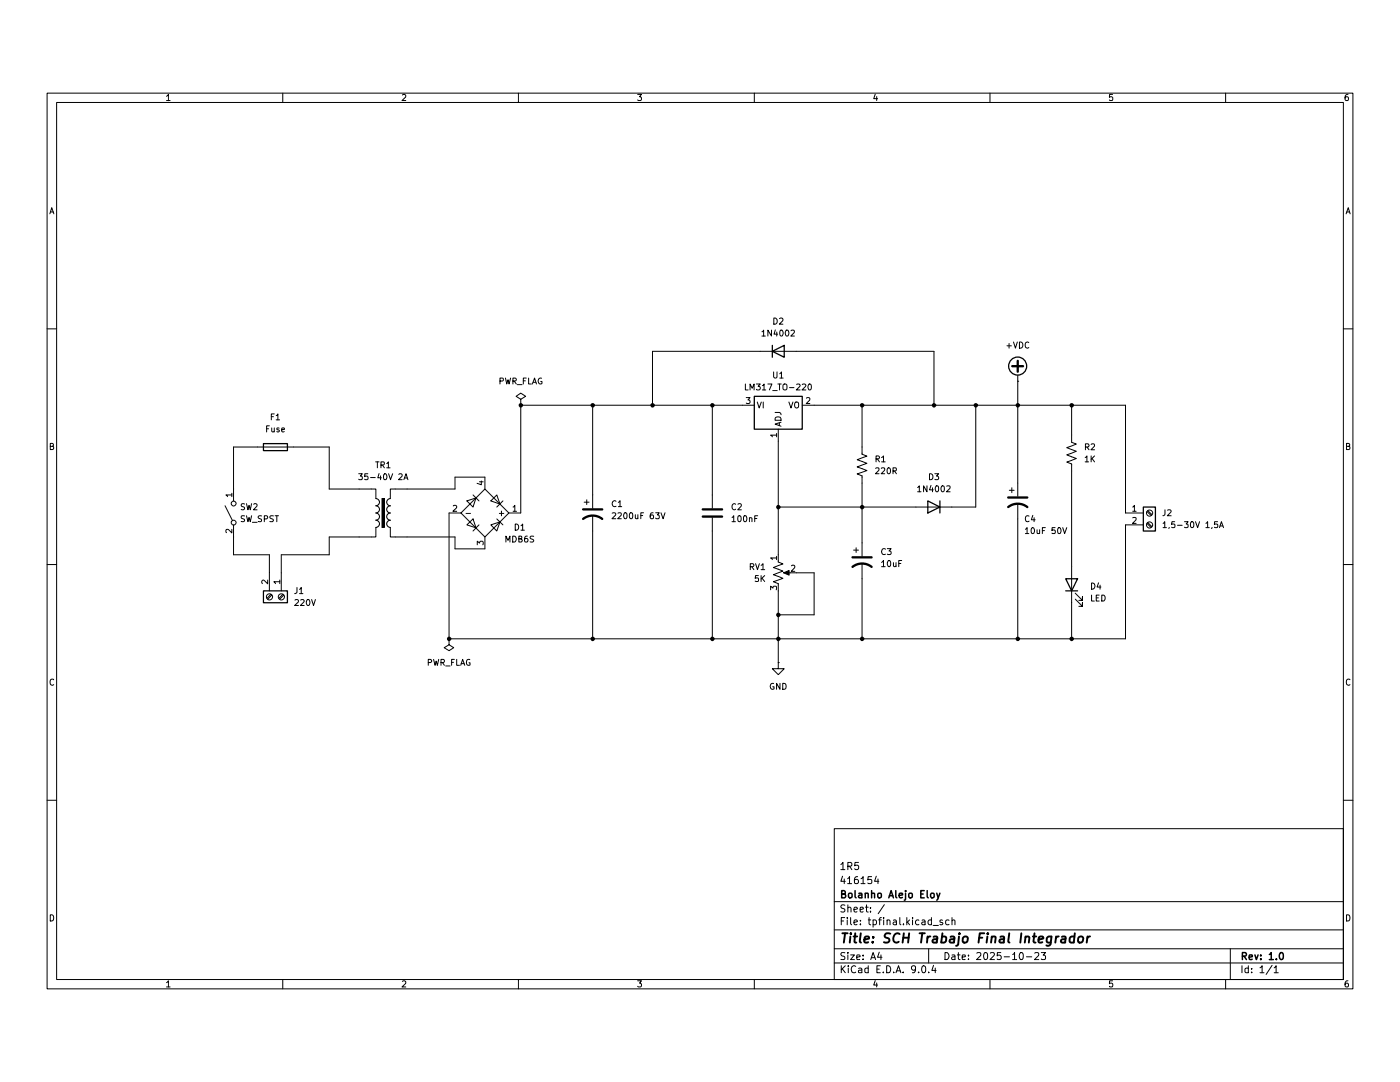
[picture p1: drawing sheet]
(kicad_sch
 (version 20250114)
 (generator "eeschema")
 (generator_version "9.0")
 (paper "A4")
 (title_block
  (title "SCH Trabajo Final Integrador")
  (date "2025-10-23")
  (rev "1.0")
  (company "Bolanho Alejo Eloy")
  (comment 1 "416154")
  (comment 2 "1R5"))
 (lib_symbols
  (symbol "Connector:Screw_Terminal_01x02"
   (pin_names
    (offset 1.016) (hide yes)) (exclude_from_sim no) (in_bom yes) (on_board yes)
   (property "Reference" "J" (at 0 2.54 0) (effects (font (size 1.27 1.27))))
   (property "Value" "Screw_Terminal_01x02" (at 0 -5.08 0) (effects (font (size 1.27 1.27))))
   (property "Footprint" "" (at 0 0 0) (effects (font (size 1.27 1.27)) (hide yes)))
   (property "Datasheet" "~" (at 0 0 0) (effects (font (size 1.27 1.27)) (hide yes)))
   (property "Description" "Generic screw terminal, single row, 01x02, script generated (kicad-library-utils/schlib/autogen/connector/)" (at 0 0 0) (effects (font (size 1.27 1.27)) (hide yes)))
   (symbol "Screw_Terminal_01x02_1_1"
    (rectangle (start -1.27 1.27) (end 1.27 -3.81) (stroke (width 0.254) (type default)) (fill (type background)))
    (polyline (pts (xy -0.5334 0.3302) (xy 0.3302 -0.508)) (stroke (width 0.1524) (type default)) (fill (type none)))
    (polyline (pts (xy -0.5334 -2.2098) (xy 0.3302 -3.048)) (stroke (width 0.1524) (type default)) (fill (type none)))
    (polyline (pts (xy -0.3556 0.508) (xy 0.508 -0.3302)) (stroke (width 0.1524) (type default)) (fill (type none)))
    (polyline (pts (xy -0.3556 -2.032) (xy 0.508 -2.8702)) (stroke (width 0.1524) (type default)) (fill (type none)))
    (circle (center 0 0) (radius 0.635) (stroke (width 0.1524) (type default)) (fill (type none)))
    (circle (center 0 -2.54) (radius 0.635) (stroke (width 0.1524) (type default)) (fill (type none)))
    (pin passive line (at -5.08 0 0) (length 3.81) (name "Pin_1" (effects (font (size 1.27 1.27)))) (number "1" (effects (font (size 1.27 1.27)))))
    (pin passive line (at -5.08 -2.54 0) (length 3.81) (name "Pin_2" (effects (font (size 1.27 1.27)))) (number "2" (effects (font (size 1.27 1.27))))))
   (embedded_fonts no))
  (symbol "Device:C"
   (pin_numbers (hide yes))
   (pin_names
    (offset 0.254)) (exclude_from_sim no) (in_bom yes) (on_board yes)
   (property "Reference" "C" (at 0.635 2.54 0) (effects (font (size 1.27 1.27)) (justify left)))
   (property "Value" "C" (at 0.635 -2.54 0) (effects (font (size 1.27 1.27)) (justify left)))
   (property "Footprint" "" (at 0.9652 -3.81 0) (effects (font (size 1.27 1.27)) (hide yes)))
   (property "Datasheet" "~" (at 0 0 0) (effects (font (size 1.27 1.27)) (hide yes)))
   (property "Description" "Unpolarized capacitor" (at 0 0 0) (effects (font (size 1.27 1.27)) (hide yes)))
   (symbol "C_0_1"
    (polyline (pts (xy -2.032 0.762) (xy 2.032 0.762)) (stroke (width 0.508) (type default)) (fill (type none)))
    (polyline (pts (xy -2.032 -0.762) (xy 2.032 -0.762)) (stroke (width 0.508) (type default)) (fill (type none))))
   (symbol "C_1_1"
    (pin passive line (at 0 3.81 270) (length 2.794) (name "~" (effects (font (size 1.27 1.27)))) (number "1" (effects (font (size 1.27 1.27)))))
    (pin passive line (at 0 -3.81 90) (length 2.794) (name "~" (effects (font (size 1.27 1.27)))) (number "2" (effects (font (size 1.27 1.27))))))
   (embedded_fonts no))
  (symbol "Device:C_Polarized_US"
   (pin_numbers (hide yes))
   (pin_names
    (offset 0.254) (hide yes)) (exclude_from_sim no) (in_bom yes) (on_board yes)
   (property "Reference" "C" (at 0.635 2.54 0) (effects (font (size 1.27 1.27)) (justify left)))
   (property "Value" "C_Polarized_US" (at 0.635 -2.54 0) (effects (font (size 1.27 1.27)) (justify left)))
   (property "Footprint" "" (at 0 0 0) (effects (font (size 1.27 1.27)) (hide yes)))
   (property "Datasheet" "~" (at 0 0 0) (effects (font (size 1.27 1.27)) (hide yes)))
   (property "Description" "Polarized capacitor, US symbol" (at 0 0 0) (effects (font (size 1.27 1.27)) (hide yes)))
   (symbol "C_Polarized_US_0_1"
    (polyline (pts (xy -2.032 0.762) (xy 2.032 0.762)) (stroke (width 0.508) (type default)) (fill (type none)))
    (polyline (pts (xy -1.778 2.286) (xy -0.762 2.286)) (stroke (width 0) (type default)) (fill (type none)))
    (polyline (pts (xy -1.27 1.778) (xy -1.27 2.794)) (stroke (width 0) (type default)) (fill (type none)))
    (arc (start -2.032 -1.27) (mid 0 -0.5572) (end 2.032 -1.27) (stroke (width 0.508) (type default)) (fill (type none))))
   (symbol "C_Polarized_US_1_1"
    (pin passive line (at 0 3.81 270) (length 2.794) (name "~" (effects (font (size 1.27 1.27)))) (number "1" (effects (font (size 1.27 1.27)))))
    (pin passive line (at 0 -3.81 90) (length 3.302) (name "~" (effects (font (size 1.27 1.27)))) (number "2" (effects (font (size 1.27 1.27))))))
   (embedded_fonts no))
  (symbol "Device:Fuse"
   (pin_numbers (hide yes))
   (pin_names
    (offset 0)) (exclude_from_sim no) (in_bom yes) (on_board yes)
   (property "Reference" "F" (at 2.032 0 90) (effects (font (size 1.27 1.27))))
   (property "Value" "Fuse" (at -1.905 0 90) (effects (font (size 1.27 1.27))))
   (property "Footprint" "" (at -1.778 0 90) (effects (font (size 1.27 1.27)) (hide yes)))
   (property "Datasheet" "~" (at 0 0 0) (effects (font (size 1.27 1.27)) (hide yes)))
   (property "Description" "Fuse" (at 0 0 0) (effects (font (size 1.27 1.27)) (hide yes)))
   (symbol "Fuse_0_1"
    (rectangle (start -0.762 -2.54) (end 0.762 2.54) (stroke (width 0.254) (type default)) (fill (type none)))
    (polyline (pts (xy 0 2.54) (xy 0 -2.54)) (stroke (width 0) (type default)) (fill (type none))))
   (symbol "Fuse_1_1"
    (pin passive line (at 0 3.81 270) (length 1.27) (name "~" (effects (font (size 1.27 1.27)))) (number "1" (effects (font (size 1.27 1.27)))))
    (pin passive line (at 0 -3.81 90) (length 1.27) (name "~" (effects (font (size 1.27 1.27)))) (number "2" (effects (font (size 1.27 1.27))))))
   (embedded_fonts no))
  (symbol "Device:LED"
   (pin_numbers (hide yes))
   (pin_names
    (offset 1.016) (hide yes)) (exclude_from_sim no) (in_bom yes) (on_board yes)
   (property "Reference" "D" (at 0 2.54 0) (effects (font (size 1.27 1.27))))
   (property "Value" "LED" (at 0 -2.54 0) (effects (font (size 1.27 1.27))))
   (property "Footprint" "" (at 0 0 0) (effects (font (size 1.27 1.27)) (hide yes)))
   (property "Datasheet" "~" (at 0 0 0) (effects (font (size 1.27 1.27)) (hide yes)))
   (property "Description" "Light emitting diode" (at 0 0 0) (effects (font (size 1.27 1.27)) (hide yes)))
   (property "Sim.Pins" "1=K 2=A" (at 0 0 0) (effects (font (size 1.27 1.27)) (hide yes)))
   (symbol "LED_0_1"
    (polyline (pts (xy -3.048 -0.762) (xy -4.572 -2.286) (xy -3.81 -2.286) (xy -4.572 -2.286) (xy -4.572 -1.524)) (stroke (width 0) (type default)) (fill (type none)))
    (polyline (pts (xy -1.778 -0.762) (xy -3.302 -2.286) (xy -2.54 -2.286) (xy -3.302 -2.286) (xy -3.302 -1.524)) (stroke (width 0) (type default)) (fill (type none)))
    (polyline (pts (xy -1.27 0) (xy 1.27 0)) (stroke (width 0) (type default)) (fill (type none)))
    (polyline (pts (xy -1.27 -1.27) (xy -1.27 1.27)) (stroke (width 0.254) (type default)) (fill (type none)))
    (polyline (pts (xy 1.27 -1.27) (xy 1.27 1.27) (xy -1.27 0) (xy 1.27 -1.27)) (stroke (width 0.254) (type default)) (fill (type none))))
   (symbol "LED_1_1"
    (pin passive line (at -3.81 0 0) (length 2.54) (name "K" (effects (font (size 1.27 1.27)))) (number "1" (effects (font (size 1.27 1.27)))))
    (pin passive line (at 3.81 0 180) (length 2.54) (name "A" (effects (font (size 1.27 1.27)))) (number "2" (effects (font (size 1.27 1.27))))))
   (embedded_fonts no))
  (symbol "Device:R_Potentiometer_US"
   (pin_names
    (offset 1.016) (hide yes)) (exclude_from_sim no) (in_bom yes) (on_board yes)
   (property "Reference" "RV" (at -4.445 0 90) (effects (font (size 1.27 1.27))))
   (property "Value" "R_Potentiometer_US" (at -2.54 0 90) (effects (font (size 1.27 1.27))))
   (property "Footprint" "" (at 0 0 0) (effects (font (size 1.27 1.27)) (hide yes)))
   (property "Datasheet" "~" (at 0 0 0) (effects (font (size 1.27 1.27)) (hide yes)))
   (property "Description" "Potentiometer, US symbol" (at 0 0 0) (effects (font (size 1.27 1.27)) (hide yes)))
   (symbol "R_Potentiometer_US_0_1"
    (polyline (pts (xy 0 2.54) (xy 0 2.286)) (stroke (width 0) (type default)) (fill (type none)))
    (polyline (pts (xy 0 2.286) (xy 1.016 1.905) (xy 0 1.524) (xy -1.016 1.143) (xy 0 0.762)) (stroke (width 0) (type default)) (fill (type none)))
    (polyline (pts (xy 0 0.762) (xy 1.016 0.381) (xy 0 0) (xy -1.016 -0.381) (xy 0 -0.762)) (stroke (width 0) (type default)) (fill (type none)))
    (polyline (pts (xy 0 -0.762) (xy 1.016 -1.143) (xy 0 -1.524) (xy -1.016 -1.905) (xy 0 -2.286)) (stroke (width 0) (type default)) (fill (type none)))
    (polyline (pts (xy 0 -2.286) (xy 0 -2.54)) (stroke (width 0) (type default)) (fill (type none)))
    (polyline (pts (xy 1.143 0) (xy 2.286 0.508) (xy 2.286 -0.508) (xy 1.143 0)) (stroke (width 0) (type default)) (fill (type outline)))
    (polyline (pts (xy 2.54 0) (xy 1.524 0)) (stroke (width 0) (type default)) (fill (type none))))
   (symbol "R_Potentiometer_US_1_1"
    (pin passive line (at 0 3.81 270) (length 1.27) (name "1" (effects (font (size 1.27 1.27)))) (number "1" (effects (font (size 1.27 1.27)))))
    (pin passive line (at 0 -3.81 90) (length 1.27) (name "3" (effects (font (size 1.27 1.27)))) (number "3" (effects (font (size 1.27 1.27)))))
    (pin passive line (at 3.81 0 180) (length 1.27) (name "2" (effects (font (size 1.27 1.27)))) (number "2" (effects (font (size 1.27 1.27))))))
   (embedded_fonts no))
  (symbol "Device:R_US"
   (pin_numbers (hide yes))
   (pin_names
    (offset 0)) (exclude_from_sim no) (in_bom yes) (on_board yes)
   (property "Reference" "R" (at 2.54 0 90) (effects (font (size 1.27 1.27))))
   (property "Value" "R_US" (at -2.54 0 90) (effects (font (size 1.27 1.27))))
   (property "Footprint" "" (at 1.016 -0.254 90) (effects (font (size 1.27 1.27)) (hide yes)))
   (property "Datasheet" "~" (at 0 0 0) (effects (font (size 1.27 1.27)) (hide yes)))
   (property "Description" "Resistor, US symbol" (at 0 0 0) (effects (font (size 1.27 1.27)) (hide yes)))
   (symbol "R_US_0_1"
    (polyline (pts (xy 0 2.286) (xy 0 2.54)) (stroke (width 0) (type default)) (fill (type none)))
    (polyline (pts (xy 0 2.286) (xy 1.016 1.905) (xy 0 1.524) (xy -1.016 1.143) (xy 0 0.762)) (stroke (width 0) (type default)) (fill (type none)))
    (polyline (pts (xy 0 0.762) (xy 1.016 0.381) (xy 0 0) (xy -1.016 -0.381) (xy 0 -0.762)) (stroke (width 0) (type default)) (fill (type none)))
    (polyline (pts (xy 0 -0.762) (xy 1.016 -1.143) (xy 0 -1.524) (xy -1.016 -1.905) (xy 0 -2.286)) (stroke (width 0) (type default)) (fill (type none)))
    (polyline (pts (xy 0 -2.286) (xy 0 -2.54)) (stroke (width 0) (type default)) (fill (type none))))
   (symbol "R_US_1_1"
    (pin passive line (at 0 3.81 270) (length 1.27) (name "~" (effects (font (size 1.27 1.27)))) (number "1" (effects (font (size 1.27 1.27)))))
    (pin passive line (at 0 -3.81 90) (length 1.27) (name "~" (effects (font (size 1.27 1.27)))) (number "2" (effects (font (size 1.27 1.27))))))
   (embedded_fonts no))
  (symbol "Diode:1N4002"
   (pin_numbers (hide yes))
   (pin_names (hide yes)) (exclude_from_sim no) (in_bom yes) (on_board yes)
   (property "Reference" "D" (at 0 2.54 0) (effects (font (size 1.27 1.27))))
   (property "Value" "1N4002" (at 0 -2.54 0) (effects (font (size 1.27 1.27))))
   (property "Footprint" "Diode_THT:D_DO-41_SOD81_P10.16mm_Horizontal" (at 0 -4.445 0) (effects (font (size 1.27 1.27)) (hide yes)))
   (property "Datasheet" "http://www.vishay.com/docs/88503/1n4001.pdf" (at 0 0 0) (effects (font (size 1.27 1.27)) (hide yes)))
   (property "Description" "100V 1A General Purpose Rectifier Diode, DO-41" (at 0 0 0) (effects (font (size 1.27 1.27)) (hide yes)))
   (property "Sim.Device" "D" (at 0 0 0) (effects (font (size 1.27 1.27)) (hide yes)))
   (property "Sim.Pins" "1=K 2=A" (at 0 0 0) (effects (font (size 1.27 1.27)) (hide yes)))
   (symbol "1N4002_0_1"
    (polyline (pts (xy -1.27 1.27) (xy -1.27 -1.27)) (stroke (width 0.254) (type default)) (fill (type none)))
    (polyline (pts (xy 1.27 1.27) (xy 1.27 -1.27) (xy -1.27 0) (xy 1.27 1.27)) (stroke (width 0.254) (type default)) (fill (type none)))
    (polyline (pts (xy 1.27 0) (xy -1.27 0)) (stroke (width 0) (type default)) (fill (type none))))
   (symbol "1N4002_1_1"
    (pin passive line (at -3.81 0 0) (length 2.54) (name "K" (effects (font (size 1.27 1.27)))) (number "1" (effects (font (size 1.27 1.27)))))
    (pin passive line (at 3.81 0 180) (length 2.54) (name "A" (effects (font (size 1.27 1.27)))) (number "2" (effects (font (size 1.27 1.27))))))
   (embedded_fonts no))
  (symbol "Diode_Bridge:MDB6S" (exclude_from_sim no) (in_bom yes) (on_board yes)
   (property "Reference" "D" (at 3.81 6.35 0) (effects (font (size 1.27 1.27))))
   (property "Value" "MDB6S" (at 6.35 3.81 0) (effects (font (size 1.27 1.27))))
   (property "Footprint" "Package_SO:TSSOP-4_4.4x5mm_P4mm" (at 0 0 0) (effects (font (size 1.27 1.27)) (hide yes)))
   (property "Datasheet" "https://www.onsemi.com/pub/Collateral/MDB8S-D.PDF" (at 0 0 0) (effects (font (size 1.27 1.27)) (hide yes)))
   (property "Description" "Single-Phase Bridge Rectifier, 420V Vrms, 1A If, TSSOP-4" (at 0 0 0) (effects (font (size 1.27 1.27)) (hide yes)))
   (symbol "MDB6S_1_1"
    (polyline (pts (xy -5.08 0) (xy 0 -5.08) (xy 5.08 0) (xy 0 5.08) (xy -5.08 0)) (stroke (width 0) (type default)) (fill (type none)))
    (polyline (pts (xy -3.81 2.54) (xy -2.54 1.27) (xy -1.905 3.175) (xy -3.81 2.54)) (stroke (width 0) (type default)) (fill (type none)))
    (polyline (pts (xy -2.54 3.81) (xy -1.27 2.54)) (stroke (width 0) (type default)) (fill (type none)))
    (polyline (pts (xy -2.54 -1.27) (xy -3.81 -2.54) (xy -1.905 -3.175) (xy -2.54 -1.27)) (stroke (width 0) (type default)) (fill (type none)))
    (polyline (pts (xy -1.27 -2.54) (xy -2.54 -3.81)) (stroke (width 0) (type default)) (fill (type none)))
    (polyline (pts (xy 1.27 2.54) (xy 2.54 3.81) (xy 3.175 1.905) (xy 1.27 2.54)) (stroke (width 0) (type default)) (fill (type none)))
    (polyline (pts (xy 2.54 1.27) (xy 3.81 2.54)) (stroke (width 0) (type default)) (fill (type none)))
    (polyline (pts (xy 2.54 -1.27) (xy 3.81 -2.54)) (stroke (width 0) (type default)) (fill (type none)))
    (polyline (pts (xy 3.175 -1.905) (xy 1.27 -2.54) (xy 2.54 -3.81) (xy 3.175 -1.905)) (stroke (width 0) (type default)) (fill (type none)))
    (pin passive line (at -7.62 0 0) (length 2.54) (name "-" (effects (font (size 1.27 1.27)))) (number "2" (effects (font (size 1.27 1.27)))))
    (pin passive line (at 0 7.62 270) (length 2.54) (name "~" (effects (font (size 1.27 1.27)))) (number "4" (effects (font (size 1.27 1.27)))))
    (pin passive line (at 0 -7.62 90) (length 2.54) (name "~" (effects (font (size 1.27 1.27)))) (number "3" (effects (font (size 1.27 1.27)))))
    (pin passive line (at 7.62 0 180) (length 2.54) (name "+" (effects (font (size 1.27 1.27)))) (number "1" (effects (font (size 1.27 1.27))))))
   (embedded_fonts no))
  (symbol "Regulator_Linear:LM317_TO-220"
   (pin_names
    (offset 0.254)) (exclude_from_sim no) (in_bom yes) (on_board yes)
   (property "Reference" "U" (at -3.81 3.175 0) (effects (font (size 1.27 1.27))))
   (property "Value" "LM317_TO-220" (at 0 3.175 0) (effects (font (size 1.27 1.27)) (justify left)))
   (property "Footprint" "Package_TO_SOT_THT:TO-220-3_Vertical" (at 0 6.35 0) (effects (font (size 1.27 1.27)
    (italic yes)) (hide yes)))
   (property "Datasheet" "http://www.ti.com/lit/ds/symlink/lm317.pdf" (at 0 0 0) (effects (font (size 1.27 1.27)) (hide yes)))
   (property "Description" "1.5A 35V Adjustable Linear Regulator, TO-220" (at 0 0 0) (effects (font (size 1.27 1.27)) (hide yes)))
   (symbol "LM317_TO-220_0_1"
    (rectangle (start -5.08 1.905) (end 5.08 -5.08) (stroke (width 0.254) (type default)) (fill (type background))))
   (symbol "LM317_TO-220_1_1"
    (pin power_in line (at -7.62 0 0) (length 2.54) (name "VI" (effects (font (size 1.27 1.27)))) (number "3" (effects (font (size 1.27 1.27)))))
    (pin input line (at 0 -7.62 90) (length 2.54) (name "ADJ" (effects (font (size 1.27 1.27)))) (number "1" (effects (font (size 1.27 1.27)))))
    (pin power_out line (at 7.62 0 180) (length 2.54) (name "VO" (effects (font (size 1.27 1.27)))) (number "2" (effects (font (size 1.27 1.27))))))
   (embedded_fonts no))
  (symbol "Switch:SW_SPST"
   (pin_names
    (offset 0) (hide yes)) (exclude_from_sim no) (in_bom yes) (on_board yes)
   (property "Reference" "SW2" (at 1.2701 -1.27 90) (effects (font (size 1.27 1.27)) (justify right)))
   (property "Value" "SW_SPST" (at -1.2699 -1.27 90) (effects (font (size 1.27 1.27)) (justify right)))
   (property "Footprint" "Button_Switch_THT:SW_E-Switch_EG1224_SPDT_Angled" (at 0 0 0) (effects (font (size 1.27 1.27)) (hide yes)))
   (property "Datasheet" "~" (at 0 0 0) (effects (font (size 1.27 1.27)) (hide yes)))
   (property "Description" "Single Pole Single Throw (SPST) switch" (at 0 0 0) (effects (font (size 1.27 1.27)) (hide yes)))
   (symbol "SW_SPST_0_0"
    (circle (center -2.032 0) (radius 0.508) (stroke (width 0) (type default)) (fill (type none)))
    (polyline (pts (xy -1.524 0.254) (xy 1.524 1.778)) (stroke (width 0) (type default)) (fill (type none)))
    (circle (center 2.032 0) (radius 0.508) (stroke (width 0) (type default)) (fill (type none))))
   (symbol "SW_SPST_1_1"
    (pin passive line (at -5.08 0 0) (length 2.54) (name "A" (effects (font (size 1.27 1.27)))) (number "2" (effects (font (size 1.27 1.27)))))
    (pin passive line (at 5.08 0 180) (length 2.54) (name "B" (effects (font (size 1.27 1.27)))) (number "1" (effects (font (size 1.27 1.27))))))
   (embedded_fonts no))
  (symbol "Transformer:TRANSF1"
   (pin_numbers (hide yes))
   (pin_names
    (offset 0)) (exclude_from_sim no) (in_bom yes) (on_board yes)
   (property "Reference" "TR1" (at 0 10.16 0) (effects (font (size 1.27 1.27))))
   (property "Value" "35-40V 2A" (at 0 7.62 0) (effects (font (size 1.27 1.27))))
   (property "Footprint" "Transformer_THT:Transformer_Breve_TEZ-35x42" (at 0 0 0) (effects (font (size 1.27 1.27)) (hide yes)))
   (property "Datasheet" "" (at 0 0 0) (effects (font (size 1.27 1.27)) (hide yes)))
   (property "Description" "" (at 0 0 0) (effects (font (size 1.27 1.27)) (hide yes)))
   (symbol "TRANSF1_0_1"
    (polyline (pts (xy -2.54 5.08) (xy -1.524 5.08) (xy -1.524 3.048)) (stroke (width 0.1524) (type default)) (fill (type none)))
    (arc (start -1.524 3.048) (mid -0.7653 2.286) (end -1.524 1.524) (stroke (width 0.2032) (type default)) (fill (type none)))
    (arc (start -1.524 1.524) (mid -0.7653 0.762) (end -1.524 0) (stroke (width 0.2032) (type default)) (fill (type none)))
    (arc (start -1.524 0) (mid -0.7653 -0.762) (end -1.524 -1.524) (stroke (width 0.2032) (type default)) (fill (type none)))
    (arc (start -1.524 -1.524) (mid -0.7653 -2.286) (end -1.524 -3.048) (stroke (width 0.2032) (type default)) (fill (type none)))
    (polyline (pts (xy -1.524 -3.048) (xy -1.524 -5.08) (xy -2.54 -5.08)) (stroke (width 0.1524) (type default)) (fill (type none)))
    (rectangle (start -0.254 3.048) (end 0.254 -3.048) (stroke (width 0.0254) (type default)) (fill (type outline)))
    (polyline (pts (xy 1.524 3.048) (xy 1.524 5.08) (xy 2.54 5.08)) (stroke (width 0.1524) (type default)) (fill (type none)))
    (arc (start 1.524 1.524) (mid 0.7653 2.286) (end 1.524 3.048) (stroke (width 0.2032) (type default)) (fill (type none)))
    (arc (start 1.524 0) (mid 0.7653 0.762) (end 1.524 1.524) (stroke (width 0.2032) (type default)) (fill (type none)))
    (arc (start 1.524 -1.524) (mid 0.7653 -0.762) (end 1.524 0) (stroke (width 0.2032) (type default)) (fill (type none)))
    (arc (start 1.524 -3.048) (mid 0.7653 -2.286) (end 1.524 -1.524) (stroke (width 0.2032) (type default)) (fill (type none)))
    (polyline (pts (xy 2.54 -5.08) (xy 1.524 -5.08) (xy 1.524 -3.048)) (stroke (width 0.1524) (type default)) (fill (type none))))
   (symbol "TRANSF1_1_1"
    (pin passive line (at -5.08 5.08 0) (length 2.54) (name "~" (effects (font (size 1.27 1.27)))) (number "1" (effects (font (size 1.27 1.27)))))
    (pin passive line (at -5.08 -5.08 0) (length 2.54) (name "~" (effects (font (size 1.27 1.27)))) (number "2" (effects (font (size 1.27 1.27)))))
    (pin passive line (at 5.08 5.08 180) (length 2.54) (name "~" (effects (font (size 1.27 1.27)))) (number "4" (effects (font (size 1.27 1.27)))))
    (pin passive line (at 5.08 -5.08 180) (length 2.54) (name "~" (effects (font (size 1.27 1.27)))) (number "5" (effects (font (size 1.27 1.27))))))
   (embedded_fonts no))
  (symbol "power:+VDC"
   (power)
   (pin_numbers (hide yes))
   (pin_names
    (offset 0) (hide yes)) (exclude_from_sim no) (in_bom yes) (on_board yes)
   (property "Reference" "#PWR" (at 0 -2.54 0) (effects (font (size 1.27 1.27)) (hide yes)))
   (property "Value" "+VDC" (at 0 6.35 0) (effects (font (size 1.27 1.27))))
   (property "Footprint" "" (at 0 0 0) (effects (font (size 1.27 1.27)) (hide yes)))
   (property "Datasheet" "" (at 0 0 0) (effects (font (size 1.27 1.27)) (hide yes)))
   (property "Description" "Power symbol creates a global label with name \"+VDC\"" (at 0 0 0) (effects (font (size 1.27 1.27)) (hide yes)))
   (symbol "+VDC_0_1"
    (polyline (pts (xy -1.143 3.175) (xy 1.143 3.175)) (stroke (width 0.508) (type default)) (fill (type none)))
    (circle (center 0 3.175) (radius 1.905) (stroke (width 0.254) (type default)) (fill (type none)))
    (polyline (pts (xy 0 2.032) (xy 0 4.318)) (stroke (width 0.508) (type default)) (fill (type none)))
    (polyline (pts (xy 0 0) (xy 0 1.27)) (stroke (width 0) (type default)) (fill (type none))))
   (symbol "+VDC_1_1"
    (pin power_in line (at 0 0 90) (length 0) (name "~" (effects (font (size 1.27 1.27)))) (number "1" (effects (font (size 1.27 1.27))))))
   (embedded_fonts no))
  (symbol "power:GND"
   (power)
   (pin_numbers (hide yes))
   (pin_names
    (offset 0) (hide yes)) (exclude_from_sim no) (in_bom yes) (on_board yes)
   (property "Reference" "#PWR" (at 0 -6.35 0) (effects (font (size 1.27 1.27)) (hide yes)))
   (property "Value" "GND" (at 0 -3.81 0) (effects (font (size 1.27 1.27))))
   (property "Footprint" "" (at 0 0 0) (effects (font (size 1.27 1.27)) (hide yes)))
   (property "Datasheet" "" (at 0 0 0) (effects (font (size 1.27 1.27)) (hide yes)))
   (property "Description" "Power symbol creates a global label with name \"GND\" , ground" (at 0 0 0) (effects (font (size 1.27 1.27)) (hide yes)))
   (symbol "GND_0_1"
    (polyline (pts (xy 0 0) (xy 0 -1.27) (xy 1.27 -1.27) (xy 0 -2.54) (xy -1.27 -1.27) (xy 0 -1.27)) (stroke (width 0) (type default)) (fill (type none))))
   (symbol "GND_1_1"
    (pin power_in line (at 0 0 270) (length 0) (name "~" (effects (font (size 1.27 1.27)))) (number "1" (effects (font (size 1.27 1.27))))))
   (embedded_fonts no))
  (symbol "power:PWR_FLAG"
   (power)
   (pin_numbers (hide yes))
   (pin_names
    (offset 0) (hide yes)) (exclude_from_sim no) (in_bom yes) (on_board yes)
   (property "Reference" "#FLG" (at 0 1.905 0) (effects (font (size 1.27 1.27)) (hide yes)))
   (property "Value" "PWR_FLAG" (at 0 3.81 0) (effects (font (size 1.27 1.27))))
   (property "Footprint" "" (at 0 0 0) (effects (font (size 1.27 1.27)) (hide yes)))
   (property "Datasheet" "~" (at 0 0 0) (effects (font (size 1.27 1.27)) (hide yes)))
   (property "Description" "Special symbol for telling ERC where power comes from" (at 0 0 0) (effects (font (size 1.27 1.27)) (hide yes)))
   (symbol "PWR_FLAG_0_0"
    (pin power_out line (at 0 0 90) (length 0) (name "~" (effects (font (size 1.27 1.27)))) (number "1" (effects (font (size 1.27 1.27))))))
   (symbol "PWR_FLAG_0_1"
    (polyline (pts (xy 0 0) (xy 0 1.27) (xy -1.016 1.905) (xy 0 2.54) (xy 1.016 1.905) (xy 0 1.27)) (stroke (width 0) (type default)) (fill (type none))))
   (embedded_fonts no)))
 (junction
  (at 125.73 76.2)
  (diameter 0)
  (color 0 0 0 0))
 (junction
  (at 182.88 125.73)
  (diameter 0)
  (color 0 0 0 0))
 (junction
  (at 95.25 125.73)
  (diameter 0)
  (color 0 0 0 0))
 (junction
  (at 110.49 76.2)
  (diameter 0)
  (color 0 0 0 0))
 (junction
  (at 227.33 76.2)
  (diameter 0)
  (color 0 0 0 0))
 (junction
  (at 207.01 76.2)
  (diameter 0)
  (color 0 0 0 0))
 (junction
  (at 138.43 76.2)
  (diameter 0)
  (color 0 0 0 0))
 (junction
  (at 165.1 120.65)
  (diameter 0)
  (color 0 0 0 0))
 (junction
  (at 151.13 76.2)
  (diameter 0)
  (color 0 0 0 0))
 (junction
  (at 165.1 125.73)
  (diameter 0)
  (color 0 0 0 0))
 (junction
  (at 182.88 76.2)
  (diameter 0)
  (color 0 0 0 0))
 (junction
  (at 227.33 125.73)
  (diameter 0)
  (color 0 0 0 0))
 (junction
  (at 125.73 125.73)
  (diameter 0)
  (color 0 0 0 0))
 (junction
  (at 182.88 97.79)
  (diameter 0)
  (color 0 0 0 0))
 (junction
  (at 198.12 76.2)
  (diameter 0)
  (color 0 0 0 0))
 (junction
  (at 151.13 125.73)
  (diameter 0)
  (color 0 0 0 0))
 (junction
  (at 215.9 76.2)
  (diameter 0)
  (color 0 0 0 0))
 (junction
  (at 165.1 97.79)
  (diameter 0)
  (color 0 0 0 0))
 (junction
  (at 215.9 125.73)
  (diameter 0)
  (color 0 0 0 0))
 (wire
  (pts (xy 151.13 102.87) (xy 151.13 125.73))
  (stroke (width 0) (type default)))
 (wire
  (pts (xy 165.1 120.65) (xy 165.1 125.73))
  (stroke (width 0) (type default)))
 (wire
  (pts (xy 182.88 76.2) (xy 172.72 76.2))
  (stroke (width 0) (type default)))
 (wire
  (pts (xy 227.33 76.2) (xy 215.9 76.2))
  (stroke (width 0) (type default)))
 (wire
  (pts (xy 215.9 125.73) (xy 227.33 125.73))
  (stroke (width 0) (type default)))
 (wire
  (pts (xy 165.1 97.79) (xy 165.1 107.95))
  (stroke (width 0) (type default)))
 (wire
  (pts (xy 182.88 97.79) (xy 182.88 105.41))
  (stroke (width 0) (type default)))
 (wire
  (pts (xy 161.29 64.77) (xy 138.43 64.77))
  (stroke (width 0) (type default)))
 (wire
  (pts (xy 95.25 99.06) (xy 95.25 125.73))
  (stroke (width 0) (type default)))
 (wire
  (pts (xy 59.69 111.76) (xy 59.69 107.95))
  (stroke (width 0) (type default)))
 (wire
  (pts (xy 182.88 125.73) (xy 215.9 125.73))
  (stroke (width 0) (type default)))
 (wire
  (pts (xy 49.53 104.14) (xy 49.53 107.95))
  (stroke (width 0) (type default)))
 (wire
  (pts (xy 165.1 125.73) (xy 182.88 125.73))
  (stroke (width 0) (type default)))
 (wire
  (pts (xy 198.12 76.2) (xy 182.88 76.2))
  (stroke (width 0) (type default)))
 (wire
  (pts (xy 138.43 76.2) (xy 151.13 76.2))
  (stroke (width 0) (type default)))
 (wire
  (pts (xy 227.33 90.17) (xy 227.33 110.49))
  (stroke (width 0) (type default)))
 (wire
  (pts (xy 110.49 99.06) (xy 110.49 76.2))
  (stroke (width 0) (type default)))
 (wire
  (pts (xy 227.33 76.2) (xy 227.33 82.55))
  (stroke (width 0) (type default)))
 (wire
  (pts (xy 165.1 115.57) (xy 165.1 120.65))
  (stroke (width 0) (type default)))
 (wire
  (pts (xy 182.88 97.79) (xy 194.31 97.79))
  (stroke (width 0) (type default)))
 (wire
  (pts (xy 96.52 104.14) (xy 96.52 106.68))
  (stroke (width 0) (type default)))
 (wire
  (pts (xy 238.76 99.06) (xy 238.76 76.2))
  (stroke (width 0) (type default)))
 (wire
  (pts (xy 57.15 107.95) (xy 49.53 107.95))
  (stroke (width 0) (type default)))
 (wire
  (pts (xy 215.9 100.33) (xy 215.9 125.73))
  (stroke (width 0) (type default)))
 (wire
  (pts (xy 215.9 71.12) (xy 215.9 76.2))
  (stroke (width 0) (type default)))
 (wire
  (pts (xy 49.53 85.09) (xy 54.61 85.09))
  (stroke (width 0) (type default)))
 (wire
  (pts (xy 95.25 125.73) (xy 125.73 125.73))
  (stroke (width 0) (type default)))
 (wire
  (pts (xy 86.36 93.98) (xy 96.52 93.98))
  (stroke (width 0) (type default)))
 (wire
  (pts (xy 227.33 118.11) (xy 227.33 125.73))
  (stroke (width 0) (type default)))
 (wire
  (pts (xy 69.85 104.14) (xy 76.2 104.14))
  (stroke (width 0) (type default)))
 (wire
  (pts (xy 198.12 64.77) (xy 198.12 76.2))
  (stroke (width 0) (type default)))
 (wire
  (pts (xy 49.53 85.09) (xy 49.53 93.98))
  (stroke (width 0) (type default)))
 (wire
  (pts (xy 62.23 85.09) (xy 69.85 85.09))
  (stroke (width 0) (type default)))
 (wire
  (pts (xy 201.93 97.79) (xy 207.01 97.79))
  (stroke (width 0) (type default)))
 (wire
  (pts (xy 151.13 76.2) (xy 157.48 76.2))
  (stroke (width 0) (type default)))
 (wire
  (pts (xy 125.73 76.2) (xy 125.73 95.25))
  (stroke (width 0) (type default)))
 (wire
  (pts (xy 86.36 104.14) (xy 96.52 104.14))
  (stroke (width 0) (type default)))
 (wire
  (pts (xy 96.52 106.68) (xy 102.87 106.68))
  (stroke (width 0) (type default)))
 (wire
  (pts (xy 168.91 64.77) (xy 198.12 64.77))
  (stroke (width 0) (type default)))
 (wire
  (pts (xy 69.85 93.98) (xy 76.2 93.98))
  (stroke (width 0) (type default)))
 (wire
  (pts (xy 182.88 76.2) (xy 182.88 85.09))
  (stroke (width 0) (type default)))
 (wire
  (pts (xy 227.33 125.73) (xy 238.76 125.73))
  (stroke (width 0) (type default)))
 (wire
  (pts (xy 215.9 76.2) (xy 215.9 92.71))
  (stroke (width 0) (type default)))
 (wire
  (pts (xy 215.9 76.2) (xy 207.01 76.2))
  (stroke (width 0) (type default)))
 (wire
  (pts (xy 207.01 97.79) (xy 207.01 76.2))
  (stroke (width 0) (type default)))
 (wire
  (pts (xy 59.69 107.95) (xy 69.85 107.95))
  (stroke (width 0) (type default)))
 (wire
  (pts (xy 69.85 107.95) (xy 69.85 104.14))
  (stroke (width 0) (type default)))
 (wire
  (pts (xy 151.13 76.2) (xy 151.13 95.25))
  (stroke (width 0) (type default)))
 (wire
  (pts (xy 165.1 97.79) (xy 182.88 97.79))
  (stroke (width 0) (type default)))
 (wire
  (pts (xy 69.85 85.09) (xy 69.85 93.98))
  (stroke (width 0) (type default)))
 (wire
  (pts (xy 125.73 76.2) (xy 138.43 76.2))
  (stroke (width 0) (type default)))
 (wire
  (pts (xy 57.15 111.76) (xy 57.15 107.95))
  (stroke (width 0) (type default)))
 (wire
  (pts (xy 151.13 125.73) (xy 165.1 125.73))
  (stroke (width 0) (type default)))
 (wire
  (pts (xy 172.72 111.76) (xy 172.72 120.65))
  (stroke (width 0) (type default)))
 (wire
  (pts (xy 165.1 83.82) (xy 165.1 97.79))
  (stroke (width 0) (type default)))
 (wire
  (pts (xy 182.88 113.03) (xy 182.88 125.73))
  (stroke (width 0) (type default)))
 (wire
  (pts (xy 125.73 125.73) (xy 151.13 125.73))
  (stroke (width 0) (type default)))
 (wire
  (pts (xy 110.49 76.2) (xy 125.73 76.2))
  (stroke (width 0) (type default)))
 (wire
  (pts (xy 125.73 102.87) (xy 125.73 125.73))
  (stroke (width 0) (type default)))
 (wire
  (pts (xy 207.01 76.2) (xy 198.12 76.2))
  (stroke (width 0) (type default)))
 (wire
  (pts (xy 238.76 76.2) (xy 227.33 76.2))
  (stroke (width 0) (type default)))
 (wire
  (pts (xy 238.76 125.73) (xy 238.76 101.6))
  (stroke (width 0) (type default)))
 (wire
  (pts (xy 165.1 125.73) (xy 165.1 130.81))
  (stroke (width 0) (type default)))
 (wire
  (pts (xy 182.88 92.71) (xy 182.88 97.79))
  (stroke (width 0) (type default)))
 (wire
  (pts (xy 138.43 64.77) (xy 138.43 76.2))
  (stroke (width 0) (type default)))
 (wire
  (pts (xy 96.52 93.98) (xy 96.52 91.44))
  (stroke (width 0) (type default)))
 (wire
  (pts (xy 168.91 111.76) (xy 172.72 111.76))
  (stroke (width 0) (type default)))
 (wire
  (pts (xy 96.52 91.44) (xy 102.87 91.44))
  (stroke (width 0) (type default)))
 (wire
  (pts (xy 172.72 120.65) (xy 165.1 120.65))
  (stroke (width 0) (type default)))
 (symbol
  (lib_id "Connector:Screw_Terminal_01x02")
  (at 243.84 99.06 0)
  (unit 1)
  (exclude_from_sim no)
  (in_bom yes)
  (on_board yes)
  (dnp no)
  (fields_autoplaced yes)
  (property "Reference" "J2" (at 246.38 99.0599 0) (effects (font (size 1.27 1.27)) (justify left)))
  (property "Value" "1,5-30V 1,5A" (at 246.38 101.5999 0) (effects (font (size 1.27 1.27)) (justify left)))
  (property "Footprint" "TerminalBlock_Phoenix:TerminalBlock_Phoenix_MKDS-1,5-2-5.08_1x02_P5.08mm_Horizontal" (at 243.84 99.06 0) (effects (font (size 1.27 1.27)) (hide yes)))
  (property "Datasheet" "~" (at 243.84 99.06 0) (effects (font (size 1.27 1.27)) (hide yes)))
  (property "Description" "Generic screw terminal, single row, 01x02, script generated (kicad-library-utils/schlib/autogen/connector/)" (at 243.84 99.06 0) (effects (font (size 1.27 1.27)) (hide yes)))
  (pin "2")
  (pin "1"))
 (symbol
  (lib_id "Transformer:TRANSF1")
  (at 81.28 99.06 0)
  (unit 1)
  (exclude_from_sim no)
  (in_bom yes)
  (on_board yes)
  (dnp no)
  (fields_autoplaced yes)
  (property "Reference" "TR1" (at 81.28 88.9 0) (effects (font (size 1.27 1.27))))
  (property "Value" "35-40V 2A" (at 81.28 91.44 0) (effects (font (size 1.27 1.27))))
  (property "Footprint" "Transformer_THT:Transformer_Breve_TEZ-35x42" (at 81.28 99.06 0) (effects (font (size 1.27 1.27)) (hide yes)))
  (property "Datasheet" "" (at 81.28 99.06 0) (effects (font (size 1.27 1.27)) (hide yes)))
  (property "Description" "" (at 81.28 99.06 0) (effects (font (size 1.27 1.27)) (hide yes)))
  (pin "2")
  (pin "1")
  (pin "4")
  (pin "5"))
 (symbol
  (lib_id "power:PWR_FLAG")
  (at 95.25 125.73 180)
  (unit 1)
  (exclude_from_sim no)
  (in_bom yes)
  (on_board yes)
  (dnp no)
  (fields_autoplaced yes)
  (property "Reference" "#FLG02" (at 95.25 127.635 0) (effects (font (size 1.27 1.27)) (hide yes)))
  (property "Value" "PWR_FLAG" (at 95.25 130.81 0) (effects (font (size 1.27 1.27))))
  (property "Footprint" "" (at 95.25 125.73 0) (effects (font (size 1.27 1.27)) (hide yes)))
  (property "Datasheet" "~" (at 95.25 125.73 0) (effects (font (size 1.27 1.27)) (hide yes)))
  (property "Description" "Special symbol for telling ERC where power comes from" (at 95.25 125.73 0) (effects (font (size 1.27 1.27)) (hide yes)))
  (pin "1"))
 (symbol
  (lib_id "Device:C_Polarized_US")
  (at 125.73 99.06 0)
  (unit 1)
  (exclude_from_sim no)
  (in_bom yes)
  (on_board yes)
  (dnp no)
  (fields_autoplaced yes)
  (property "Reference" "C1" (at 129.54 97.1549 0) (effects (font (size 1.27 1.27)) (justify left)))
  (property "Value" "2200uF 63V" (at 129.54 99.6949 0) (effects (font (size 1.27 1.27)) (justify left)))
  (property "Footprint" "Capacitor_THT:CP_Radial_D10.0mm_P5.00mm" (at 125.73 99.06 0) (effects (font (size 1.27 1.27)) (hide yes)))
  (property "Datasheet" "~" (at 125.73 99.06 0) (effects (font (size 1.27 1.27)) (hide yes)))
  (property "Description" "Polarized capacitor, US symbol" (at 125.73 99.06 0) (effects (font (size 1.27 1.27)) (hide yes)))
  (pin "1")
  (pin "2"))
 (symbol
  (lib_id "Diode:1N4002")
  (at 198.12 97.79 180)
  (unit 1)
  (exclude_from_sim no)
  (in_bom yes)
  (on_board yes)
  (dnp no)
  (fields_autoplaced yes)
  (property "Reference" "D3" (at 198.12 91.44 0) (effects (font (size 1.27 1.27))))
  (property "Value" "1N4002" (at 198.12 93.98 0) (effects (font (size 1.27 1.27))))
  (property "Footprint" "Diode_THT:D_DO-41_SOD81_P10.16mm_Horizontal" (at 198.12 93.345 0) (effects (font (size 1.27 1.27)) (hide yes)))
  (property "Datasheet" "http://www.vishay.com/docs/88503/1n4001.pdf" (at 198.12 97.79 0) (effects (font (size 1.27 1.27)) (hide yes)))
  (property "Description" "100V 1A General Purpose Rectifier Diode, DO-41" (at 198.12 97.79 0) (effects (font (size 1.27 1.27)) (hide yes)))
  (property "Sim.Device" "D" (at 198.12 97.79 0) (effects (font (size 1.27 1.27)) (hide yes)))
  (property "Sim.Pins" "1=K 2=A" (at 198.12 97.79 0) (effects (font (size 1.27 1.27)) (hide yes)))
  (pin "2")
  (pin "1"))
 (symbol
  (lib_id "Device:C_Polarized_US")
  (at 182.88 109.22 0)
  (unit 1)
  (exclude_from_sim no)
  (in_bom yes)
  (on_board yes)
  (dnp no)
  (fields_autoplaced yes)
  (property "Reference" "C3" (at 186.69 107.3149 0) (effects (font (size 1.27 1.27)) (justify left)))
  (property "Value" "10uF" (at 186.69 109.8549 0) (effects (font (size 1.27 1.27)) (justify left)))
  (property "Footprint" "Capacitor_THT:CP_Radial_D5.0mm_P2.00mm" (at 182.88 109.22 0) (effects (font (size 1.27 1.27)) (hide yes)))
  (property "Datasheet" "~" (at 182.88 109.22 0) (effects (font (size 1.27 1.27)) (hide yes)))
  (property "Description" "Polarized capacitor, US symbol" (at 182.88 109.22 0) (effects (font (size 1.27 1.27)) (hide yes)))
  (pin "1")
  (pin "2"))
 (symbol
  (lib_id "power:+VDC")
  (at 215.9 71.12 0)
  (unit 1)
  (exclude_from_sim no)
  (in_bom yes)
  (on_board yes)
  (dnp no)
  (fields_autoplaced yes)
  (property "Reference" "#PWR01" (at 215.9 73.66 0) (effects (font (size 1.27 1.27)) (hide yes)))
  (property "Value" "+VDC" (at 215.9 63.5 0) (effects (font (size 1.27 1.27))))
  (property "Footprint" "" (at 215.9 71.12 0) (effects (font (size 1.27 1.27)) (hide yes)))
  (property "Datasheet" "" (at 215.9 71.12 0) (effects (font (size 1.27 1.27)) (hide yes)))
  (property "Description" "Power symbol creates a global label with name \"+VDC\"" (at 215.9 71.12 0) (effects (font (size 1.27 1.27)) (hide yes)))
  (pin "1"))
 (symbol
  (lib_id "Connector:Screw_Terminal_01x02")
  (at 59.69 116.84 270)
  (unit 1)
  (exclude_from_sim no)
  (in_bom yes)
  (on_board yes)
  (dnp no)
  (fields_autoplaced yes)
  (property "Reference" "J1" (at 62.23 115.5699 90) (effects (font (size 1.27 1.27)) (justify left)))
  (property "Value" "220V" (at 62.23 118.1099 90) (effects (font (size 1.27 1.27)) (justify left)))
  (property "Footprint" "TerminalBlock_Phoenix:TerminalBlock_Phoenix_MKDS-1,5-2-5.08_1x02_P5.08mm_Horizontal" (at 59.69 116.84 0) (effects (font (size 1.27 1.27)) (hide yes)))
  (property "Datasheet" "~" (at 59.69 116.84 0) (effects (font (size 1.27 1.27)) (hide yes)))
  (property "Description" "Generic screw terminal, single row, 01x02, script generated (kicad-library-utils/schlib/autogen/connector/)" (at 59.69 116.84 0) (effects (font (size 1.27 1.27)) (hide yes)))
  (pin "2")
  (pin "1"))
 (symbol
  (lib_id "Device:C")
  (at 151.13 99.06 0)
  (unit 1)
  (exclude_from_sim no)
  (in_bom yes)
  (on_board yes)
  (dnp no)
  (fields_autoplaced yes)
  (property "Reference" "C2" (at 154.94 97.7899 0) (effects (font (size 1.27 1.27)) (justify left)))
  (property "Value" "100nF" (at 154.94 100.3299 0) (effects (font (size 1.27 1.27)) (justify left)))
  (property "Footprint" "Capacitor_THT:C_Disc_D5.0mm_W2.5mm_P2.50mm" (at 152.0952 102.87 0) (effects (font (size 1.27 1.27)) (hide yes)))
  (property "Datasheet" "~" (at 151.13 99.06 0) (effects (font (size 1.27 1.27)) (hide yes)))
  (property "Description" "Unpolarized capacitor" (at 151.13 99.06 0) (effects (font (size 1.27 1.27)) (hide yes)))
  (pin "1")
  (pin "2"))
 (symbol
  (lib_id "Device:Fuse")
  (at 58.42 85.09 90)
  (unit 1)
  (exclude_from_sim no)
  (in_bom yes)
  (on_board yes)
  (dnp no)
  (fields_autoplaced yes)
  (property "Reference" "F1" (at 58.42 78.74 90) (effects (font (size 1.27 1.27))))
  (property "Value" "Fuse" (at 58.42 81.28 90) (effects (font (size 1.27 1.27))))
  (property "Footprint" "Fuse:Fuseholder_Cylinder-5x20mm_Schurter_0031_8201_Horizontal_Open" (at 58.42 86.868 90) (effects (font (size 1.27 1.27)) (hide yes)))
  (property "Datasheet" "~" (at 58.42 85.09 0) (effects (font (size 1.27 1.27)) (hide yes)))
  (property "Description" "Fuse" (at 58.42 85.09 0) (effects (font (size 1.27 1.27)) (hide yes)))
  (pin "1")
  (pin "2"))
 (symbol
  (lib_id "Device:R_US")
  (at 182.88 88.9 0)
  (unit 1)
  (exclude_from_sim no)
  (in_bom yes)
  (on_board yes)
  (dnp no)
  (fields_autoplaced yes)
  (property "Reference" "R1" (at 185.42 87.6299 0) (effects (font (size 1.27 1.27)) (justify left)))
  (property "Value" "220R" (at 185.42 90.1699 0) (effects (font (size 1.27 1.27)) (justify left)))
  (property "Footprint" "Resistor_THT:R_Axial_DIN0207_L6.3mm_D2.5mm_P10.16mm_Horizontal" (at 183.896 89.154 90) (effects (font (size 1.27 1.27)) (hide yes)))
  (property "Datasheet" "~" (at 182.88 88.9 0) (effects (font (size 1.27 1.27)) (hide yes)))
  (property "Description" "Resistor, US symbol" (at 182.88 88.9 0) (effects (font (size 1.27 1.27)) (hide yes)))
  (pin "2")
  (pin "1"))
 (symbol
  (lib_id "Diode:1N4002")
  (at 165.1 64.77 0)
  (unit 1)
  (exclude_from_sim no)
  (in_bom yes)
  (on_board yes)
  (dnp no)
  (fields_autoplaced yes)
  (property "Reference" "D2" (at 165.1 58.42 0) (effects (font (size 1.27 1.27))))
  (property "Value" "1N4002" (at 165.1 60.96 0) (effects (font (size 1.27 1.27))))
  (property "Footprint" "Diode_THT:D_DO-41_SOD81_P10.16mm_Horizontal" (at 165.1 69.215 0) (effects (font (size 1.27 1.27)) (hide yes)))
  (property "Datasheet" "http://www.vishay.com/docs/88503/1n4001.pdf" (at 165.1 64.77 0) (effects (font (size 1.27 1.27)) (hide yes)))
  (property "Description" "100V 1A General Purpose Rectifier Diode, DO-41" (at 165.1 64.77 0) (effects (font (size 1.27 1.27)) (hide yes)))
  (property "Sim.Device" "D" (at 165.1 64.77 0) (effects (font (size 1.27 1.27)) (hide yes)))
  (property "Sim.Pins" "1=K 2=A" (at 165.1 64.77 0) (effects (font (size 1.27 1.27)) (hide yes)))
  (pin "2")
  (pin "1"))
 (symbol
  (lib_id "Device:C_Polarized_US")
  (at 215.9 96.52 0)
  (unit 1)
  (exclude_from_sim no)
  (in_bom yes)
  (on_board yes)
  (dnp no)
  (property "Reference" "C4" (at 217.17 100.33 0) (effects (font (size 1.27 1.27)) (justify left)))
  (property "Value" "10uF 50V" (at 217.17 102.87 0) (effects (font (size 1.27 1.27)) (justify left)))
  (property "Footprint" "Capacitor_THT:CP_Radial_D5.0mm_P2.00mm" (at 215.9 96.52 0) (effects (font (size 1.27 1.27)) (hide yes)))
  (property "Datasheet" "~" (at 215.9 96.52 0) (effects (font (size 1.27 1.27)) (hide yes)))
  (property "Description" "Polarized capacitor, US symbol" (at 215.9 96.52 0) (effects (font (size 1.27 1.27)) (hide yes)))
  (pin "1")
  (pin "2"))
 (symbol
  (lib_id "Regulator_Linear:LM317_TO-220")
  (at 165.1 76.2 0)
  (unit 1)
  (exclude_from_sim no)
  (in_bom yes)
  (on_board yes)
  (dnp no)
  (fields_autoplaced yes)
  (property "Reference" "U1" (at 165.1 69.85 0) (effects (font (size 1.27 1.27))))
  (property "Value" "LM317_TO-220" (at 165.1 72.39 0) (effects (font (size 1.27 1.27))))
  (property "Footprint" "Package_TO_SOT_THT:TO-220-3_Vertical" (at 165.1 69.85 0) (effects (font (size 1.27 1.27)
    (italic yes)) (hide yes)))
  (property "Datasheet" "http://www.ti.com/lit/ds/symlink/lm317.pdf" (at 165.1 76.2 0) (effects (font (size 1.27 1.27)) (hide yes)))
  (property "Description" "1.5A 35V Adjustable Linear Regulator, TO-220" (at 165.1 76.2 0) (effects (font (size 1.27 1.27)) (hide yes)))
  (pin "2")
  (pin "3")
  (pin "1"))
 (symbol
  (lib_id "power:PWR_FLAG")
  (at 110.49 76.2 0)
  (unit 1)
  (exclude_from_sim no)
  (in_bom yes)
  (on_board yes)
  (dnp no)
  (fields_autoplaced yes)
  (property "Reference" "#FLG01" (at 110.49 74.295 0) (effects (font (size 1.27 1.27)) (hide yes)))
  (property "Value" "PWR_FLAG" (at 110.49 71.12 0) (effects (font (size 1.27 1.27))))
  (property "Footprint" "" (at 110.49 76.2 0) (effects (font (size 1.27 1.27)) (hide yes)))
  (property "Datasheet" "~" (at 110.49 76.2 0) (effects (font (size 1.27 1.27)) (hide yes)))
  (property "Description" "Special symbol for telling ERC where power comes from" (at 110.49 76.2 0) (effects (font (size 1.27 1.27)) (hide yes)))
  (pin "1"))
 (symbol
  (lib_id "Device:R_Potentiometer_US")
  (at 165.1 111.76 0)
  (unit 1)
  (exclude_from_sim no)
  (in_bom yes)
  (on_board yes)
  (dnp no)
  (fields_autoplaced yes)
  (property "Reference" "RV1" (at 162.56 110.4899 0) (effects (font (size 1.27 1.27)) (justify right)))
  (property "Value" "5K" (at 162.56 113.0299 0) (effects (font (size 1.27 1.27)) (justify right)))
  (property "Footprint" "Potentiometer_THT:Potentiometer_Piher_T-16H_Single_Horizontal" (at 165.1 111.76 0) (effects (font (size 1.27 1.27)) (hide yes)))
  (property "Datasheet" "~" (at 165.1 111.76 0) (effects (font (size 1.27 1.27)) (hide yes)))
  (property "Description" "Potentiometer, US symbol" (at 165.1 111.76 0) (effects (font (size 1.27 1.27)) (hide yes)))
  (pin "2")
  (pin "1")
  (pin "3"))
 (symbol
  (lib_id "Switch:SW_SPST")
  (at 49.53 99.06 90)
  (unit 1)
  (exclude_from_sim no)
  (in_bom yes)
  (on_board yes)
  (dnp no)
  (fields_autoplaced yes)
  (property "Reference" "SW2" (at 50.8 97.7899 90) (effects (font (size 1.27 1.27)) (justify right)))
  (property "Value" "SW_SPST" (at 50.8 100.3299 90) (effects (font (size 1.27 1.27)) (justify right)))
  (property "Footprint" "Button_Switch_THT:SW_E-Switch_EG1224_SPDT_Angled" (at 49.53 99.06 0) (effects (font (size 1.27 1.27)) (hide yes)))
  (property "Datasheet" "~" (at 49.53 99.06 0) (effects (font (size 1.27 1.27)) (hide yes)))
  (property "Description" "Single Pole Single Throw (SPST) switch" (at 49.53 99.06 0) (effects (font (size 1.27 1.27)) (hide yes)))
  (pin "2")
  (pin "1"))
 (symbol
  (lib_id "Device:R_US")
  (at 227.33 86.36 0)
  (unit 1)
  (exclude_from_sim no)
  (in_bom yes)
  (on_board yes)
  (dnp no)
  (fields_autoplaced yes)
  (property "Reference" "R2" (at 229.87 85.0899 0) (effects (font (size 1.27 1.27)) (justify left)))
  (property "Value" "1K" (at 229.87 87.6299 0) (effects (font (size 1.27 1.27)) (justify left)))
  (property "Footprint" "Resistor_THT:R_Axial_DIN0207_L6.3mm_D2.5mm_P10.16mm_Horizontal" (at 228.346 86.614 90) (effects (font (size 1.27 1.27)) (hide yes)))
  (property "Datasheet" "~" (at 227.33 86.36 0) (effects (font (size 1.27 1.27)) (hide yes)))
  (property "Description" "Resistor, US symbol" (at 227.33 86.36 0) (effects (font (size 1.27 1.27)) (hide yes)))
  (pin "2")
  (pin "1"))
 (symbol
  (lib_id "Device:LED")
  (at 227.33 114.3 90)
  (unit 1)
  (exclude_from_sim no)
  (in_bom yes)
  (on_board yes)
  (dnp no)
  (fields_autoplaced yes)
  (property "Reference" "D4" (at 231.14 114.6174 90) (effects (font (size 1.27 1.27)) (justify right)))
  (property "Value" "LED" (at 231.14 117.1574 90) (effects (font (size 1.27 1.27)) (justify right)))
  (property "Footprint" "LED_THT:LED_D5.0mm_Horizontal_O3.81mm_Z9.0mm" (at 227.33 114.3 0) (effects (font (size 1.27 1.27)) (hide yes)))
  (property "Datasheet" "~" (at 227.33 114.3 0) (effects (font (size 1.27 1.27)) (hide yes)))
  (property "Description" "Light emitting diode" (at 227.33 114.3 0) (effects (font (size 1.27 1.27)) (hide yes)))
  (property "Sim.Pins" "1=K 2=A" (at 227.33 114.3 0) (effects (font (size 1.27 1.27)) (hide yes)))
  (pin "2")
  (pin "1"))
 (symbol
  (lib_id "power:GND")
  (at 165.1 130.81 0)
  (unit 1)
  (exclude_from_sim no)
  (in_bom yes)
  (on_board yes)
  (dnp no)
  (fields_autoplaced yes)
  (property "Reference" "#PWR02" (at 165.1 137.16 0) (effects (font (size 1.27 1.27)) (hide yes)))
  (property "Value" "GND" (at 165.1 135.89 0) (effects (font (size 1.27 1.27))))
  (property "Footprint" "" (at 165.1 130.81 0) (effects (font (size 1.27 1.27)) (hide yes)))
  (property "Datasheet" "" (at 165.1 130.81 0) (effects (font (size 1.27 1.27)) (hide yes)))
  (property "Description" "Power symbol creates a global label with name \"GND\" , ground" (at 165.1 130.81 0) (effects (font (size 1.27 1.27)) (hide yes)))
  (pin "1"))
 (symbol
  (lib_id "Diode_Bridge:MDB6S")
  (at 102.87 99.06 0)
  (unit 1)
  (exclude_from_sim no)
  (in_bom yes)
  (on_board yes)
  (dnp no)
  (property "Reference" "D1" (at 110.236 102.108 0) (effects (font (size 1.27 1.27))))
  (property "Value" "MDB6S" (at 110.236 104.648 0) (effects (font (size 1.27 1.27))))
  (property "Footprint" "Diode_THT:Diode_Bridge_16.7x16.7x6.3mm_P10.8mm" (at 102.87 99.06 0) (effects (font (size 1.27 1.27)) (hide yes)))
  (property "Datasheet" "https://www.onsemi.com/pub/Collateral/MDB8S-D.PDF" (at 102.87 99.06 0) (effects (font (size 1.27 1.27)) (hide yes)))
  (property "Description" "Single-Phase Bridge Rectifier, 420V Vrms, 1A If, TSSOP-4" (at 102.87 99.06 0) (effects (font (size 1.27 1.27)) (hide yes)))
  (pin "4")
  (pin "2")
  (pin "3")
  (pin "1"))
 (sheet_instances
  (path ""
   (page "1")))
 (embedded_fonts no))
